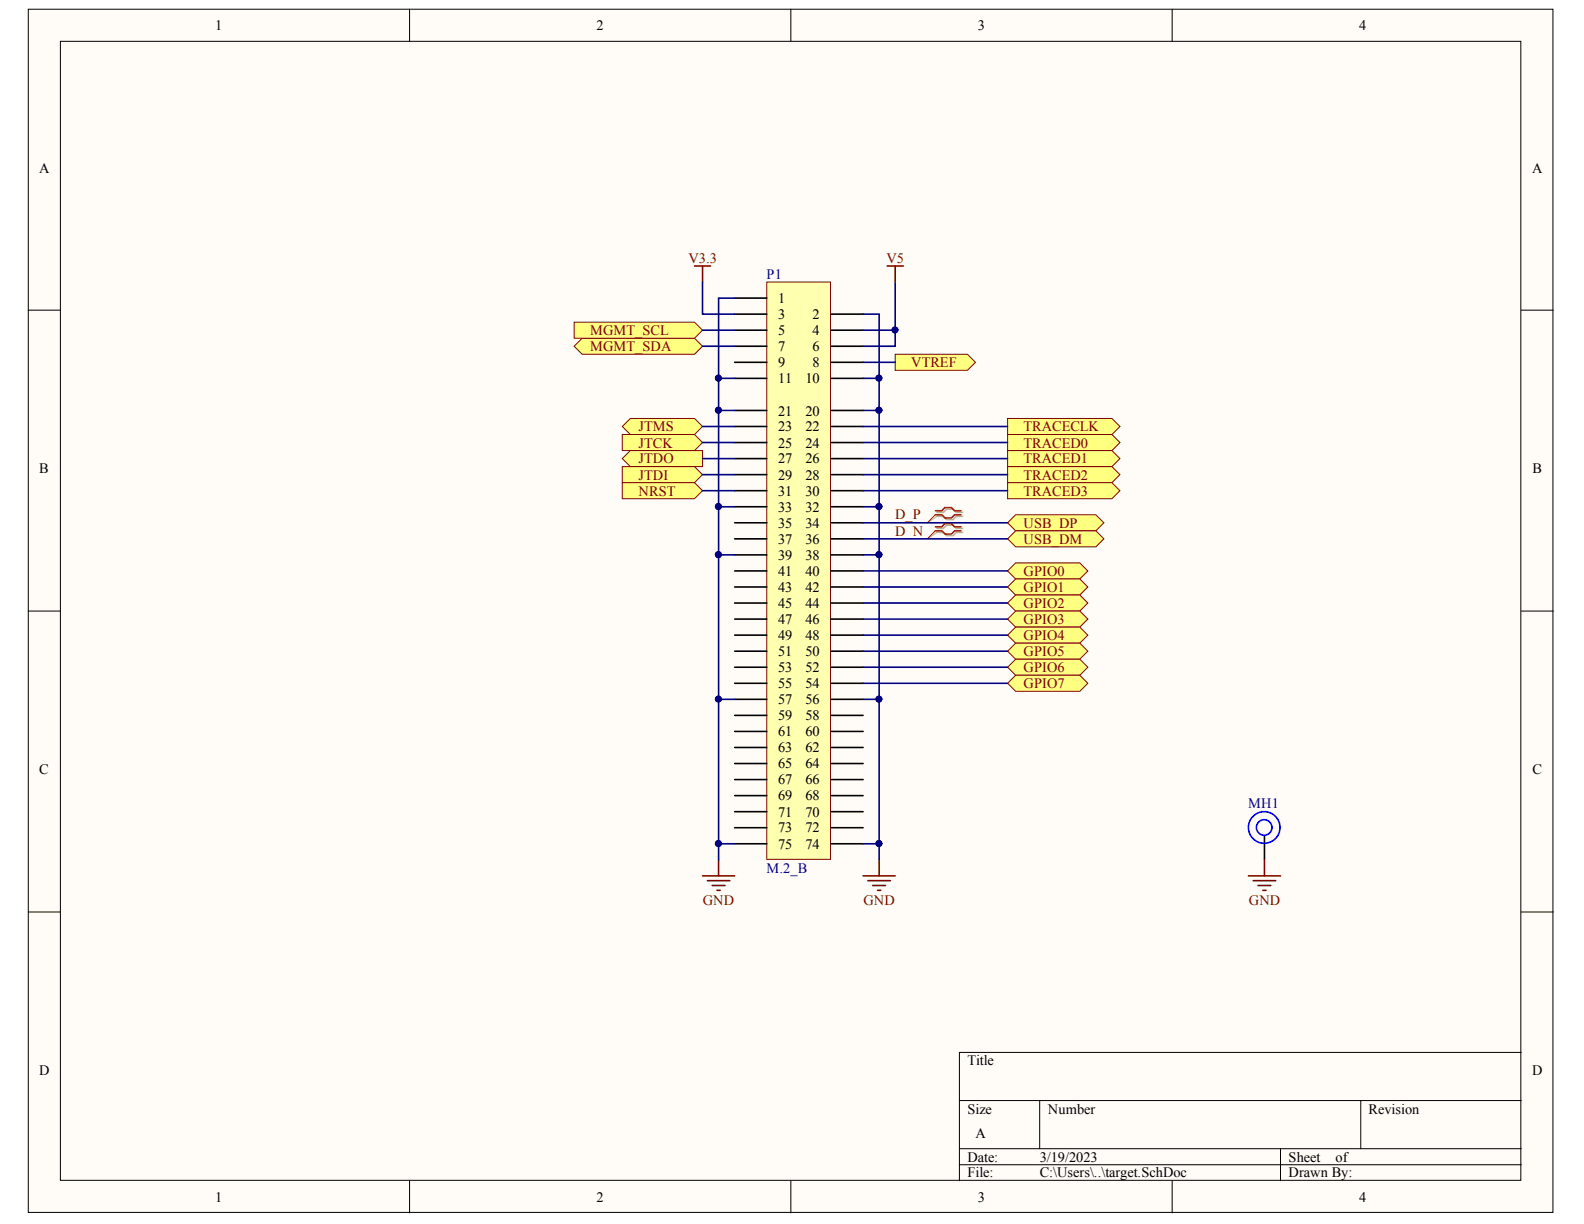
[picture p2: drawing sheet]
<svg xmlns="http://www.w3.org/2000/svg" width="279mm" height="216mm" viewBox="0 0 279 216" stroke-linecap="round" stroke-linejoin="round" font-family="sans-serif">
<g fill="#fffcf8" stroke="#000" stroke-width=".18">
<path d="M5 1.6h268.9v212.3h-268.9z"/>
<path d="M10.7 7.3h257.6v200.9h-257.6z"/>
</g>
<g fill="none" stroke="#000" stroke-width=".18">
<path d="M72.2 1.6v5.7M139.5 1.6v5.7M206.8 1.6v5.7M5 54.7h5.7M268.3 54.7h5.7M5 107.8h5.7M268.3 107.8h5.7M5 160.9h5.7M268.3 160.9h5.7M169.2 194.1h99.1M183.4 194.1v8.5M240 194.1v8.5"/>
<path d="M268.3 185.6h-99.1v22.7M72.2 208.3v5.6M139.5 208.3v5.6M169.2 202.6h99.1M169.2 205.4h99.1M206.8 208.3v5.6M225.9 202.6v5.7"/>
</g>
<g fill="#ffff80" stroke="#800000" stroke-width=".18">
<path d="M101.3 61.1l1.4-1.4h19.8l1.4 1.4-1.4 1.4h-19.8z" fill-rule="evenodd"/>
<path d="M101.3 56.8h21.2l1.4 1.4-1.4 1.5h-21.2z" fill-rule="evenodd"/>
<path d="M157.9 62.5h12.7l1.5 1.4-1.5 1.4h-12.7z" fill-rule="evenodd"/>
<path d="M109.8 75.2l1.4-1.4h11.3l1.4 1.4-1.4 1.4h-11.3z" fill-rule="evenodd"/>
<path d="M109.8 76.6h12.7l1.4 1.5-1.4 1.4h-12.7z" fill-rule="evenodd"/>
<path d="M109.8 80.9l1.4-1.4h12.7v2.8h-12.7z" fill-rule="evenodd"/>
<path d="M109.8 82.3h12.7l1.4 1.4-1.4 1.4h-12.7z" fill-rule="evenodd"/>
<path d="M109.8 85.1h12.7l1.4 1.5-1.4 1.4h-12.7z" fill-rule="evenodd"/>
<path d="M177.7 73.8h18.4l1.4 1.4-1.4 1.4h-18.4z" fill-rule="evenodd"/>
<path d="M177.7 76.6h18.4l1.4 1.5-1.4 1.4h-18.4z" fill-rule="evenodd"/>
<path d="M177.7 79.5h18.4l1.4 1.4-1.4 1.4h-18.4z" fill-rule="evenodd"/>
<path d="M177.7 82.3h18.4l1.4 1.4-1.4 1.4h-18.4z" fill-rule="evenodd"/>
<path d="M177.7 85.1h18.4l1.4 1.5-1.4 1.4h-18.4z" fill-rule="evenodd"/>
<path d="M177.7 92.2l1.4-1.4h14.2l1.4 1.4-1.4 1.4h-14.2z" fill-rule="evenodd"/>
<path d="M177.7 95l1.4-1.4h14.2l1.4 1.4-1.4 1.5h-14.2z" fill-rule="evenodd"/>
<path d="M177.7 100.7l1.4-1.4h11.4l1.4 1.4-1.4 1.4h-11.4z" fill-rule="evenodd"/>
<path d="M177.7 103.5l1.4-1.4h11.4l1.4 1.4-1.4 1.5h-11.4z" fill-rule="evenodd"/>
<path d="M177.7 106.4l1.4-1.4h11.4l1.4 1.4-1.4 1.4h-11.4z" fill-rule="evenodd"/>
<path d="M177.7 109.2l1.4-1.4h11.4l1.4 1.4-1.4 1.4h-11.4z" fill-rule="evenodd"/>
<path d="M177.7 112l1.4-1.4h11.4l1.4 1.4-1.4 1.4h-11.4z" fill-rule="evenodd"/>
<path d="M177.7 114.9l1.4-1.5h11.4l1.4 1.5-1.4 1.4h-11.4z" fill-rule="evenodd"/>
<path d="M177.7 117.7l1.4-1.4h11.4l1.4 1.4-1.4 1.4h-11.4z" fill-rule="evenodd"/>
<path d="M177.7 120.5l1.4-1.4h11.4l1.4 1.4-1.4 1.4h-11.4z" fill-rule="evenodd"/>
</g>
<path d="M135.2 49.8h11.3v101.8h-11.3z" fill="#ffffb0" stroke="#800000" stroke-width=".18"/>
<g fill="none" stroke="#000" stroke-width=".28">
<path d="M129.6 52.6h5.6M129.6 55.4h5.6M129.6 58.2h5.6M146.6 55.4h5.6M146.6 58.2h5.6M129.6 61.1h5.6M129.6 63.9h5.6M129.6 66.7h5.6M129.6 72.4h5.6M129.6 75.2h5.6M129.6 78.1h5.6M146.6 61.1h5.6"/>
<path d="M146.6 63.9h5.6M146.6 66.7h5.6M146.6 72.4h5.6M146.6 75.2h5.6M146.6 78.1h5.6M129.6 80.9h5.6M129.6 83.7h5.6M129.6 86.6h5.6M129.6 89.4h5.6M129.6 92.2h5.6M129.6 95h5.6M129.6 97.9h5.6"/>
<path d="M146.6 80.9h5.6M146.6 83.7h5.6M146.6 86.6h5.6M146.6 89.4h5.6M146.6 92.2h5.6M146.6 95h5.6M146.6 97.9h5.6M129.6 100.7h5.6M129.6 103.5h5.6M129.6 106.4h5.6M129.6 109.2h5.6M129.6 112h5.6"/>
<path d="M129.6 114.9h5.6M129.6 117.7h5.6M146.6 100.7h5.6M146.6 103.5h5.6M146.6 106.4h5.6M146.6 109.2h5.6M146.6 112h5.6M146.6 114.9h5.6M146.6 117.7h5.6M129.6 120.5h5.6M129.6 123.4h5.6M129.6 126.2h5.6"/>
<path d="M129.6 129h5.6M129.6 131.8h5.6M129.6 134.7h5.6M129.6 137.5h5.6M146.6 120.5h5.6M146.6 123.4h5.6M146.6 126.2h5.6M146.6 129h5.6M146.6 131.8h5.6M146.6 134.7h5.6M146.6 137.5h5.6M129.6 140.3h5.6"/>
<path d="M129.6 143.2h5.6M129.6 146h5.6M129.6 148.8h5.6M146.6 140.3h5.6M146.6 143.2h5.6M146.6 146h5.6M146.6 148.8h5.6M223 147.4v4.3"/>
</g>
<g fill="none" stroke="#800000" stroke-width=".28">
<path d="M122.5 46.9h2.8M123.9 46.9v2.9M156.5 46.9h2.8M157.9 46.9v2.9M123.9 154.5h5.7M124.8 155.3h3.9M125.6 156.2h2.3M126.5 157h.5M126.8 151.7v2.8M152.2 154.5h5.7M153.1 155.3h4M153.9 156.2h2.3"/>
<path d="M154.8 157h.6M155.1 151.7v2.8M220.2 154.5h5.7M221.1 155.3h3.9M221.9 156.2h2.3M222.8 157h.5M223 151.7v2.8"/>
</g>
<path d="M165.3 90.4h1.1l.6-.6h1.1l.6 .6h1.1M165.3 91.1h1.1l.6 .5h1.1l.6-.5h1.1M165.3 93.2h1.1l.6-.6h1.1l.6 .6h1.1M165.3 93.9h1.1l.6 .6h1.1l.6-.6h1.1" fill="none" stroke="#d0a19e" stroke-width=".28"/>
<path d="M165.3 91.1l-1.7 1.1M165.3 93.9l-1.7 1.1" fill="none" stroke="#d0a19e" stroke-width=".18"/>
<path d="M165 90.1h1.1l.6-.6h1.1l.6 .6h1.1M165 90.8h1.1l.6 .6h1.1l.6-.6h1.1M165 92.9h1.1l.6-.5h1.1l.6 .5h1.1M165 93.6h1.1l.6 .6h1.1l.6-.6h1.1" fill="none" stroke="#f00" stroke-width=".28"/>
<path d="M165 90.8l-1.4 1.4M165 93.6l-1.4 1.4" fill="none" stroke="#f00" stroke-width=".18"/>
<g fill="none" stroke="#000080" stroke-width=".28">
<path d="M123.9 49.8v5.6h5.7M123.9 58.2h5.7M129.6 52.6h-2.8v99.1M152.2 55.4h2.9v96.3M157.9 49.8v8.4h-5.7M157.9 58.2v2.9h-5.7M123.9 61.1h5.7M123.9 75.2h5.7M123.9 78.1h5.7M126.8 66.7h2.8M126.8 72.4h2.8M152.2 66.7h2.9"/>
<path d="M152.2 63.9h5.7M152.2 72.4h2.9M152.2 75.2h25.5M152.2 78.1h25.5M123.9 80.9h5.7M123.9 83.7h5.7M123.9 86.6h5.7M126.8 89.4h2.8M126.8 97.9h2.8M152.2 89.4h2.9M152.2 97.9h2.9M152.2 80.9h25.5"/>
<path d="M152.2 83.7h25.5M152.2 86.6h25.5M152.2 92.2h25.5M152.2 95h25.5M152.2 100.7h25.5M152.2 103.5h25.5M152.2 106.4h25.5M152.2 109.2h25.5M152.2 112h25.5M152.2 114.9h25.5M152.2 117.7h25.5M126.8 123.4h2.8"/>
<path d="M152.2 123.4h2.9M152.2 120.5h25.5M126.8 148.8h2.8M152.2 148.8h2.9"/>
</g>
<g fill="#000080" stroke="#000080" stroke-width=".18">
<circle cx="157.9" cy="58.2" r=".52"/>
<circle cx="126.7" cy="66.7" r=".52"/>
<circle cx="155" cy="66.7" r=".52"/>
<circle cx="126.7" cy="72.4" r=".52"/>
<circle cx="126.7" cy="89.3" r=".52"/>
<circle cx="155" cy="72.4" r=".52"/>
<circle cx="155" cy="89.3" r=".52"/>
<circle cx="155" cy="97.8" r=".52"/>
<circle cx="155" cy="123.3" r=".52"/>
<circle cx="155" cy="148.8" r=".52"/>
<circle cx="126.7" cy="148.8" r=".52"/>
<circle cx="126.7" cy="123.3" r=".52"/>
<circle cx="126.7" cy="97.8" r=".52"/>
</g>
<g fill="none" stroke="#00f" stroke-width=".28">
<circle cx="223" cy="146" r="1.37"/>
<circle cx="223" cy="146" r="2.79"/>
</g>
<g font-size="2.5">
<text x="38" y="5.3">1</text>
<text x="105.2" y="5.3">2</text>
<text x="172.5" y="5.3">3</text>
<text x="239.7" y="5.3">4</text>
<text x="6.9" y="30.4">A</text>
<text x="270.2" y="30.4">A</text>
<text x="137.2" y="53.4">1</text>
<text x="137.2" y="56.3">3</text>
<text x="137.2" y="59.1">5</text>
<text x="143.3" y="56.3">2</text>
<text x="143.3" y="59.1">4</text>
<text x="137.2" y="62">7</text>
<text x="137.2" y="64.8">9</text>
<text x="143.3" y="62">6</text>
<text x="143.3" y="64.8">8</text>
<text x="137.2" y="67.6">11</text>
<text x="142.1" y="67.6">10</text>
<text x="137.2" y="73.3">21</text>
<text x="137.2" y="76.1">23</text>
<text x="142.1" y="73.3">20</text>
<text x="142.1" y="76.1">22</text>
<text x="6.9" y="83.5">B</text>
<text x="137.2" y="79">25</text>
<text x="137.2" y="81.7">27</text>
<text x="142.1" y="79">24</text>
<text x="142.1" y="81.7">26</text>
<text x="270.3" y="83.5">B</text>
<text x="137.2" y="84.6">29</text>
<text x="137.2" y="87.4">31</text>
<text x="142.1" y="84.6">28</text>
<text x="142.1" y="87.4">30</text>
<text x="137.2" y="90.3">33</text>
<text x="137.2" y="93.1">35</text>
<text x="137.2" y="95.9">37</text>
<text x="142.1" y="90.3">32</text>
<text x="142.1" y="93.1">34</text>
<text x="142.1" y="95.9">36</text>
<text x="137.2" y="98.7">39</text>
<text x="137.2" y="101.6">41</text>
<text x="142.1" y="98.7">38</text>
<text x="142.1" y="101.6">40</text>
<text x="137.2" y="104.4">43</text>
<text x="137.2" y="107.3">45</text>
<text x="142.1" y="104.4">42</text>
<text x="142.1" y="107.3">44</text>
<text x="137.2" y="110.1">47</text>
<text x="137.2" y="112.9">49</text>
<text x="142.1" y="110.1">46</text>
<text x="142.1" y="112.9">48</text>
<text x="137.2" y="115.7">51</text>
<text x="137.2" y="118.6">53</text>
<text x="142.1" y="115.7">50</text>
<text x="142.1" y="118.6">52</text>
<text x="137.2" y="121.4">55</text>
<text x="137.2" y="124.2">57</text>
<text x="142.1" y="121.4">54</text>
<text x="142.1" y="124.2">56</text>
<text x="137.2" y="127">59</text>
<text x="137.2" y="129.8">61</text>
<text x="142.1" y="127">58</text>
<text x="142.1" y="129.8">60</text>
<text x="6.9" y="136.6">C</text>
<text x="137.2" y="132.7">63</text>
<text x="137.2" y="135.5">65</text>
<text x="142.1" y="132.7">62</text>
<text x="142.1" y="135.5">64</text>
<text x="270.3" y="136.6">C</text>
<text x="137.2" y="138.4">67</text>
<text x="137.2" y="141.2">69</text>
<text x="142.1" y="138.4">66</text>
<text x="142.1" y="141.2">68</text>
<text x="137.2" y="144">71</text>
<text x="137.2" y="146.8">73</text>
<text x="137.2" y="149.7">75</text>
<text x="142.1" y="144">70</text>
<text x="142.1" y="146.8">72</text>
<text x="142.1" y="149.7">74</text>
<text x="6.9" y="189.7">D</text>
<text x="170.6" y="187.9">Title</text>
<text x="270.2" y="189.7">D</text>
<text x="170.6" y="196.4">Size</text>
<text x="184.8" y="196.4">Number</text>
<text x="241.4" y="196.4">Revision</text>
<text x="172.1" y="200.7">A</text>
<text x="170.6" y="204.9">Date:</text>
<text x="170.6" y="207.7">File:</text>
<text x="183.4" y="204.9">3/19/2023</text>
<text x="183.4" y="207.7">C:\Users\..\target.SchDoc</text>
<text x="227.3" y="204.9">Sheet</text>
<text x="227.3" y="207.7">Drawn By:</text>
<text x="235.6" y="204.9">of</text>
<text x="38" y="212">1</text>
<text x="105.2" y="212">2</text>
<text x="172.5" y="212">3</text>
<text x="239.7" y="212">4</text>
</g>
<g font-size="2.5" fill="#800000">
<text x="121.4" y="46.3">V3.3</text>
<text x="156.3" y="46.3">V5</text>
<text x="104.1" y="59.1">MGMT_SCL</text>
<text x="104.1" y="62">MGMT_SDA</text>
<text x="160.7" y="64.8">VTREF</text>
<text x="112.6" y="76.1">JTMS</text>
<text x="180.5" y="76.1">TRACECLK</text>
<text x="112.6" y="79">JTCK</text>
<text x="112.6" y="81.7">JTDO</text>
<text x="180.5" y="79">TRACED0</text>
<text x="180.5" y="81.7">TRACED1</text>
<text x="112.6" y="84.6">JTDI</text>
<text x="112.6" y="87.4">NRST</text>
<text x="180.5" y="84.6">TRACED2</text>
<text x="180.5" y="87.4">TRACED3</text>
<text x="157.9" y="94.5">D_N</text>
<text x="157.9" y="91.6">D_P</text>
<text x="180.5" y="93.1">USB_DP</text>
<text x="180.5" y="95.9">USB_DM</text>
<text x="180.5" y="101.6">GPIO0</text>
<text x="180.5" y="104.4">GPIO1</text>
<text x="180.5" y="107.3">GPIO2</text>
<text x="180.5" y="110.1">GPIO3</text>
<text x="180.5" y="112.9">GPIO4</text>
<text x="180.5" y="115.7">GPIO5</text>
<text x="180.5" y="118.6">GPIO6</text>
<text x="180.5" y="121.4">GPIO7</text>
<text x="124" y="159.6">GND</text>
<text x="152.3" y="159.6">GND</text>
<text x="220.3" y="159.6">GND</text>
</g>
<g font-size="2.5" fill="#000080">
<text x="135.2" y="49.2">P1</text>
<text x="220.2" y="142.6">MH1</text>
<text x="135.2" y="153.9">M.2_B</text>
</g>
</svg>
